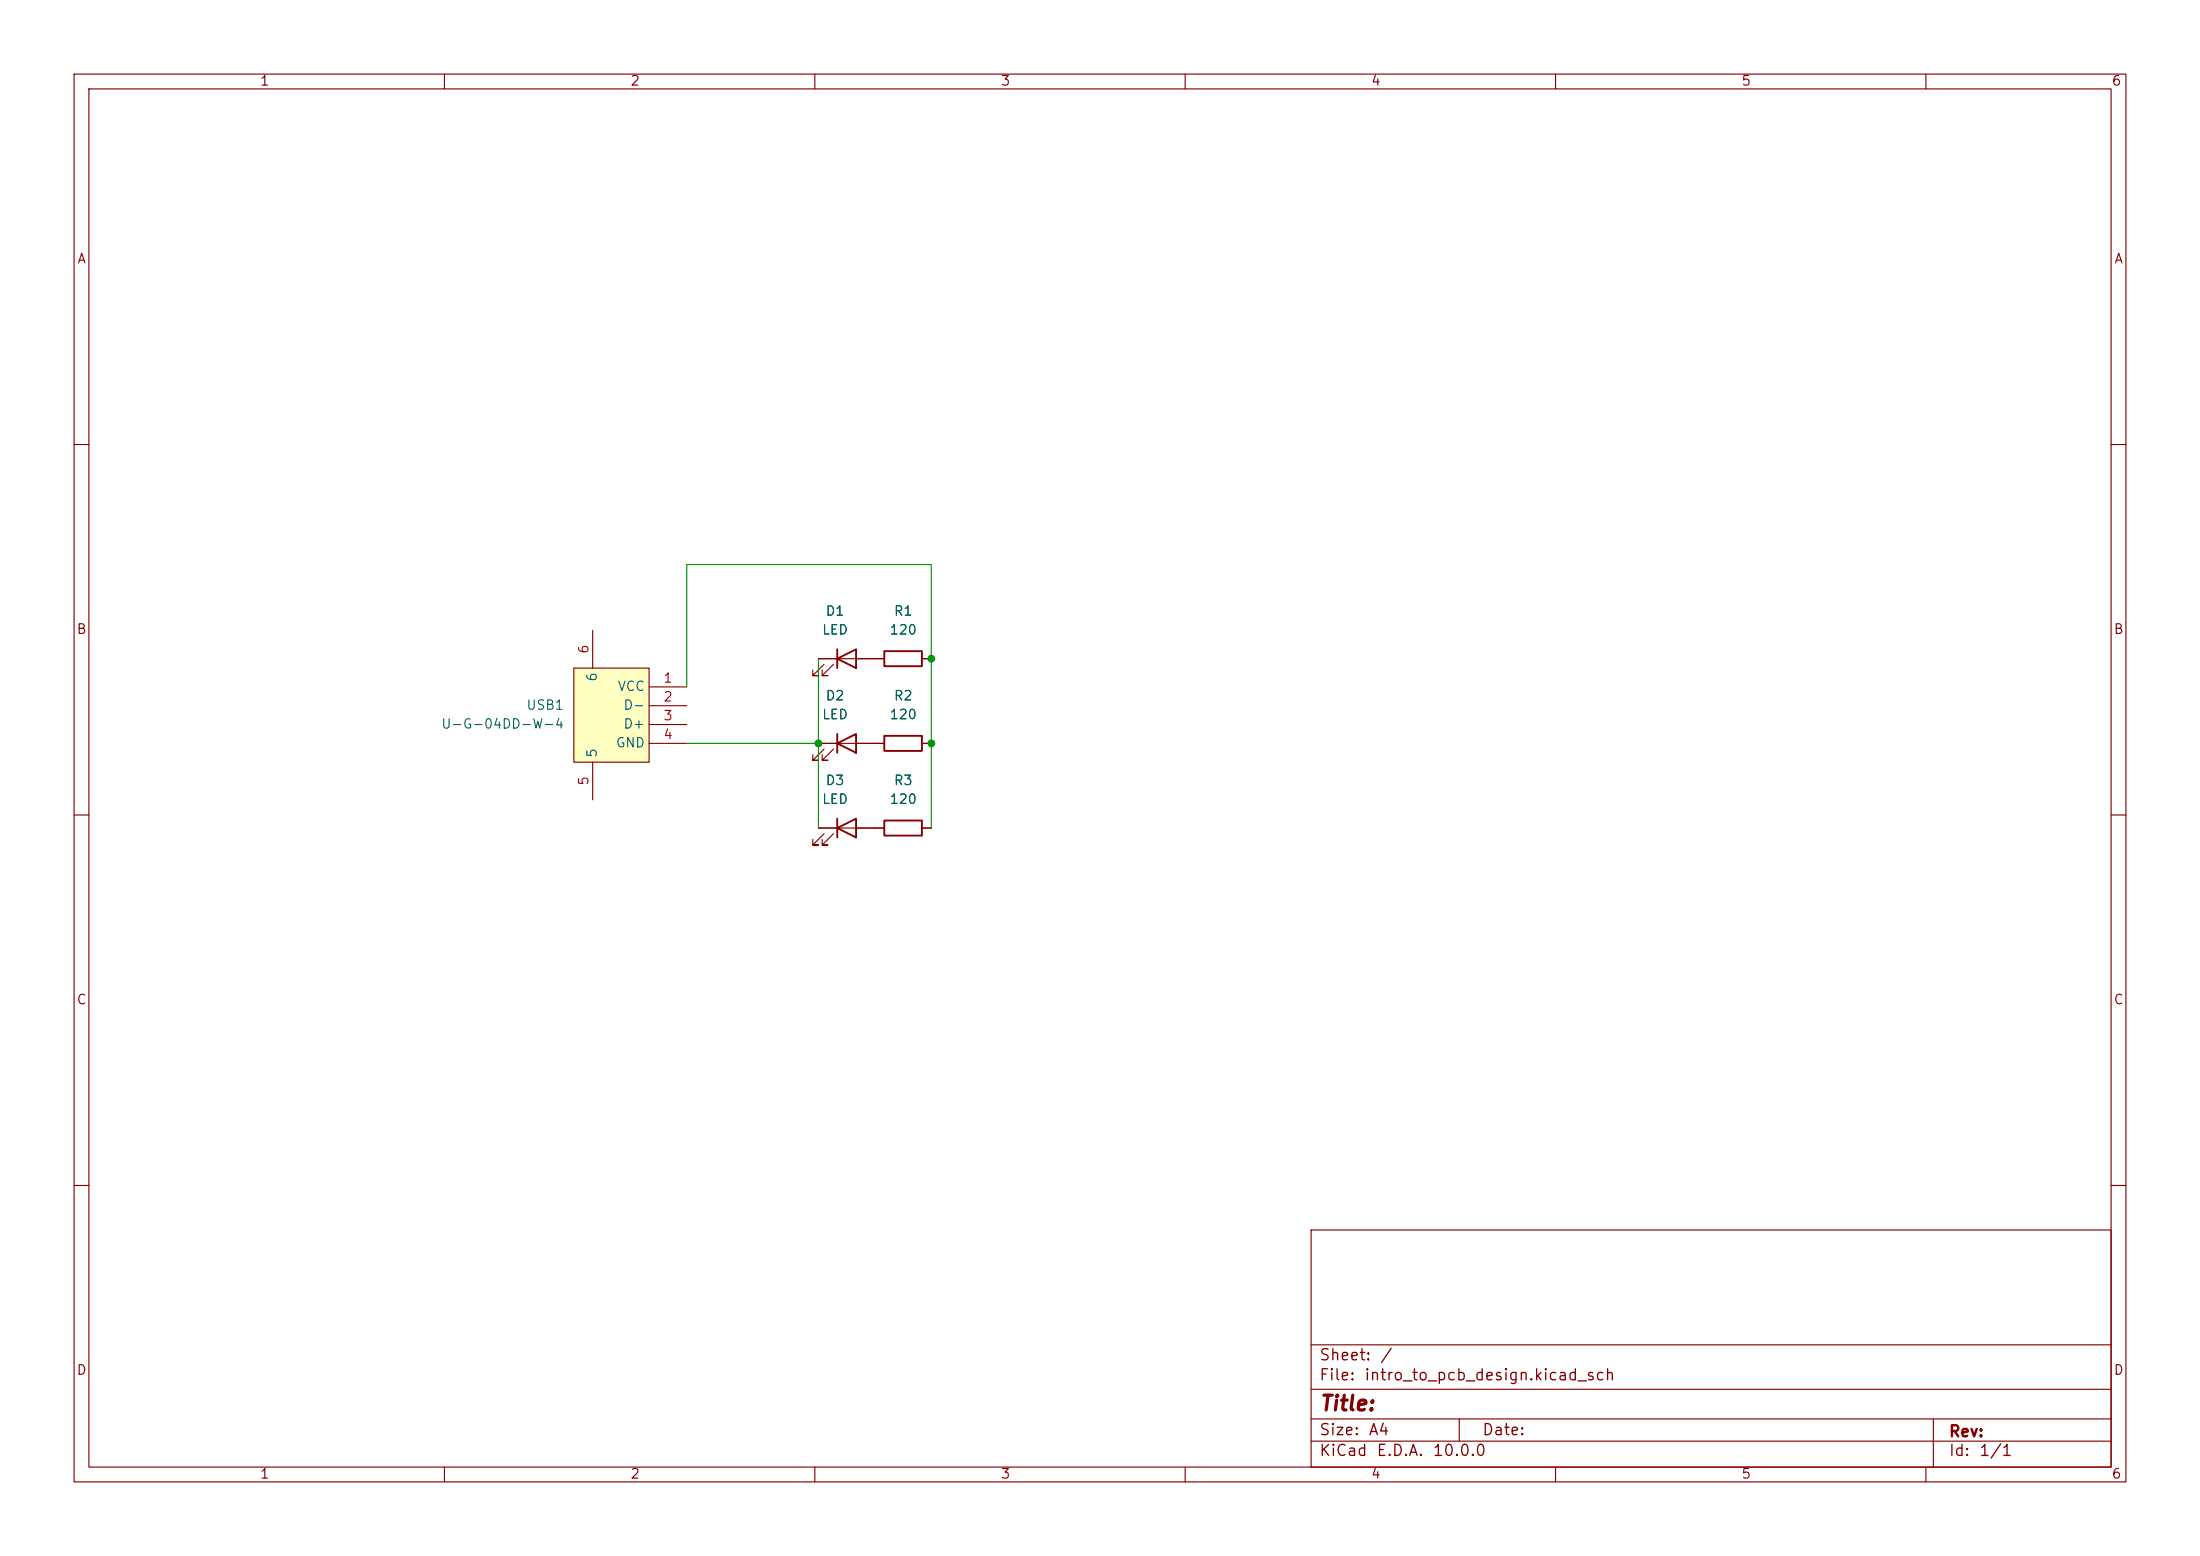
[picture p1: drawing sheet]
<svg xmlns="http://www.w3.org/2000/svg" width="297mm" height="210mm" viewBox="0 0 297 210" stroke-linecap="round" stroke-linejoin="round" font-family="sans-serif">
<g fill="none" stroke="#840000" stroke-width=".15">
<path d="M10 10h277v190h-277zM12 12h273v186h-273zM60 10v2M110 10v2M160 10v2M210 10v2M260 10v2M10 60h2M285 60h2M110.5 88.9h8.9M111.3 89.7l-1.6 1.5h.8h-.8v-.8M112.5 89.7l-1.5 1.5h.8h-.8v-.8"/>
<path d="M124.5 88.9h1.2M10 110h2M110.5 100.3h8.9M111.3 101.1l-1.6 1.5h.8h-.8v-.7M112.5 101.1l-1.5 1.5h.8h-.8v-.7M124.5 100.3h1.2M285 110h2M10 160h2M177 166h108v32h-108zM285 160h2M60 198v2M110 198v2"/>
<path d="M160 198v2M177 194.5h108M177 191.5h108M177 187.5h108M177 181.5h108M197 191.5v3M210 198v2M260 198v2M261 191.5v6.5"/>
</g>
<path d="M113 88.9l2.6-1.3v2.6zM113 87.6v2.6M113 99.1v2.5M119.4 99.3h5.1v2h-5.1zM119.4 87.9h5.1v2h-5.1zM113 100.3l2.6-1.2v2.5z" fill="none" stroke="#840000" stroke-width=".25"/>
<path d="M77.5 90.2h10.1v12.7h-10.1z" fill="#ffffc2"/>
<g fill="none" stroke="#840000" stroke-width=".15">
<path d="M77.5 90.2h10.1v12.7h-10.1zM80 85.1v5.1M87.6 92.7h5.1M87.6 95.3h5.1M87.6 97.8h5.1M110.5 88.9h2.5M115.6 88.9h3.8M124.5 88.9h1.2M80 102.9v5.1M87.6 100.3h5.1M110.5 100.3h2.5M110.5 111.8h8.9"/>
<path d="M111.3 112.5l-1.6 1.5h.8h-.8v-.7M112.5 112.5l-1.5 1.5h.8h-.8v-.7M115.6 100.3h3.8M124.5 100.3h1.2M124.5 111.8h1.2"/>
</g>
<path d="M113 111.8l2.6-1.3v2.5zM113 110.5v2.5M119.4 110.7h5.1v2.1h-5.1z" fill="none" stroke="#840000" stroke-width=".25"/>
<path d="M92.7 92.7v-16.5h33v35.6M110.5 88.9v22.9M92.7 100.3h17.8" fill="none" stroke="#009600" stroke-width=".15"/>
<g fill="#009600" stroke="#009600" stroke-width=".14">
<circle cx="125.7" cy="88.9" r=".46"/>
<circle cx="110.5" cy="100.3" r=".46"/>
<circle cx="125.7" cy="100.3" r=".46"/>
</g>
<text font-size="2" fill="#840000" x="178" y="190.9">Title:</text>
<g font-size="1.5" fill="#840000">
<text x="178" y="184">Sheet:</text>
<text x="186.2" y="184">/</text>
<text x="178" y="186.7">File:</text>
<text x="184.1" y="186.7">intro_to_pcb_design.kicad_sch</text>
<text x="178" y="196.9">KiCad</text>
<text x="178" y="194.1">Size:</text>
<text x="184.7" y="194.1">A4</text>
<text x="185.7" y="196.9">E.D.A.</text>
<text x="193.3" y="196.9">10.0.0</text>
<text x="200" y="194.1">Date:</text>
<text x="263" y="194.3">Rev:</text>
<text x="263" y="196.9">Id:</text>
<text x="267.1" y="196.9">1/1</text>
</g>
<g font-size="1.3" fill="#840000">
<text x="35" y="11.9">1</text>
<text x="85" y="11.9">2</text>
<text x="135" y="11.9">3</text>
<text x="185" y="11.9">4</text>
<text x="235" y="11.9">5</text>
<text x="285" y="11.9">6</text>
<text x="10.3" y="35.9">A</text>
<text x="285.3" y="35.9">A</text>
<text x="10.3" y="85.9">B</text>
<text x="285.3" y="85.9">B</text>
<text x="10.3" y="135.9">C</text>
<text x="285.3" y="135.9">C</text>
<text x="10.3" y="185.9">D</text>
<text x="285.3" y="185.9">D</text>
<text x="35" y="199.9">1</text>
<text x="85" y="199.9">2</text>
<text x="135" y="199.9">3</text>
<text x="185" y="199.9">4</text>
<text x="235" y="199.9">5</text>
<text x="285" y="199.9">6</text>
</g>
<g font-size="1.3" fill="#006464">
<text x="111.4" y="83.4">D1</text>
<text x="120.6" y="83.4">R1</text>
<text x="110.9" y="86">LED</text>
<text x="120" y="86">120</text>
<text x="80.9" y="92.1" transform="rotate(-90 80.9 92.1)">6</text>
<text x="83.3" y="93.6">VCC</text>
<text x="111.4" y="94.8">D2</text>
<text x="120.6" y="94.8">R2</text>
<text x="59.5" y="98.7">U-G-04DD-W-4</text>
<text x="71" y="96.1">USB1</text>
<text x="83" y="101.2">GND</text>
<text x="84.1" y="96.1">D-</text>
<text x="84.1" y="98.7">D+</text>
<text x="110.9" y="97.4">LED</text>
<text x="120" y="97.4">120</text>
<text x="80.9" y="102.4" transform="rotate(-90 80.9 102.4)">5</text>
<text x="111.4" y="106.3">D3</text>
<text x="120.6" y="106.3">R3</text>
<text x="110.9" y="108.8">LED</text>
<text x="120" y="108.8">120</text>
</g>
<g font-size="1.3" fill="#a90000">
<text x="79.8" y="88.3" transform="rotate(-90 79.8 88.3)">6</text>
<text x="89.5" y="92.5">1</text>
<text x="89.5" y="95">2</text>
<text x="89.5" y="97.5">3</text>
<text x="89.5" y="100.1">4</text>
<text x="79.8" y="106.1" transform="rotate(-90 79.8 106.1)">5</text>
</g>
</svg>
